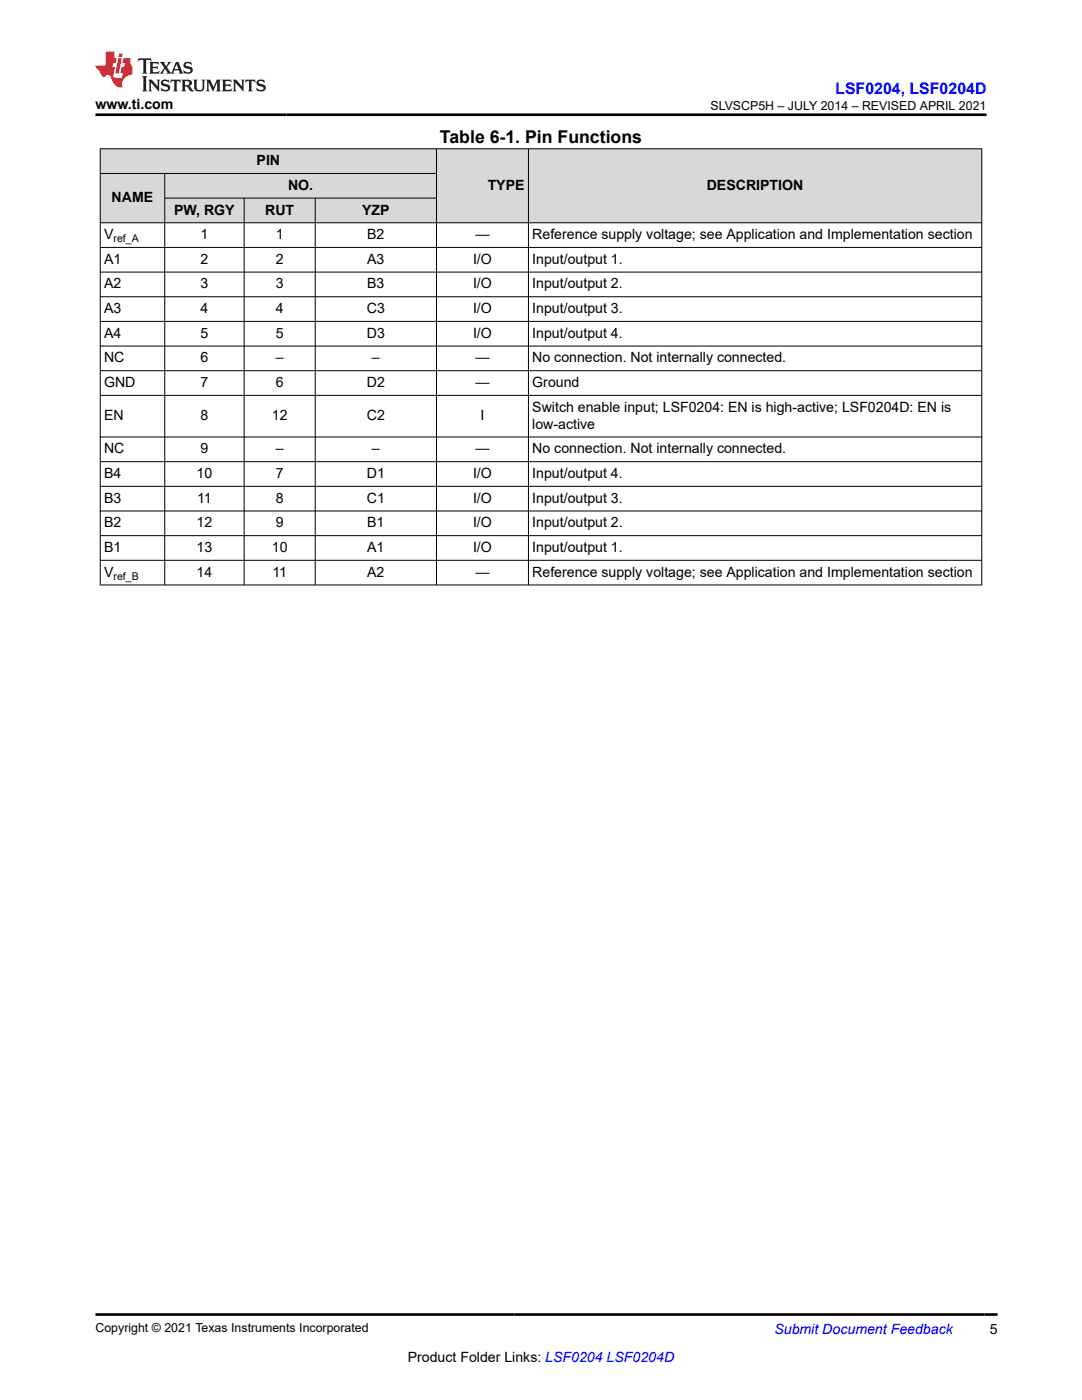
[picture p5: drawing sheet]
<svg xmlns="http://www.w3.org/2000/svg" width="216mm" height="279mm" viewBox="0 0 216 279" stroke-linecap="round" stroke-linejoin="round" font-family="sans-serif">
<g fill="#d8d8d8">
<path d="M20 29.7h175.9v4.9h-175.9z" fill-rule="evenodd"/>
<path d="M20.1 29.8h66.9v4.8h-66.9z" fill-rule="evenodd"/>
<path d="M87.2 29.8h18.2v14.6h-18.2z" fill-rule="evenodd"/>
<path d="M105.5 29.8h90.3v14.6h-90.3z" fill-rule="evenodd"/>
<path d="M20.1 34.7h12.7v9.7h-12.7z" fill-rule="evenodd"/>
<path d="M32.9 34.7h54.1v4.8h-54.1z" fill-rule="evenodd"/>
<path d="M32.9 39.6h15.8v4.8h-15.8z" fill-rule="evenodd"/>
<path d="M48.8 39.6h14v4.8h-14z" fill-rule="evenodd"/>
<path d="M63 39.6h24v4.8h-24z" fill-rule="evenodd"/>
</g>
<g fill="none" stroke="#000" stroke-width=".2">
<path d="M19.9 29.7h176.1M19.9 34.6h67.3M20 29.6v87.2M32.9 34.6v82.2M32.9 39.5h54.3M48.7 39.5v77.3M62.9 39.5v77.3M87.1 29.6v87.2M105.4 29.6v87.2M195.9 29.6v87.2M19.9 49.4h176.1M19.9 54.3h176.1"/>
<path d="M19.9 59.2h176.1M196 44.5h-176.1M19.9 64.1h176.1M19.9 69.1h176.1M19.9 74h176.1M19.9 78.9h176.1M19.9 87.2h176.1M19.9 92.1h176.1M19.9 97.1h176.1M19.9 102h176.1M19.9 106.9h176.1M19.9 111.8h176.1"/>
<path d="M19.9 116.7h176.1"/>
</g>
<path d="M27.7 11.6l-.2 .6 .5-.2h.6v.1v2.2l-.2 .4h1l-.2-.4v-2.2v-.1h.5l.5 .2-.1-.6zM29.8 12.4l.2 .3v1.6l-.2 .4h1.9l.1-.6a1.08 1.08 0 0 1-1.3 .2v-.7h.6l.4 .2v-.7l-.4 .2h-.6v-.5l.2-.2a1 1 0 0 1 1 .3l-.1-.5zM31.8 12.4l1 1.1-1 1.2h.9l-.2-.2 .4-.8 .5 .8-.2 .2h1.6l-.2-.2 .1-.5h1l.1 .5-.1 .2h.9l-.2-.4-.8-1.9h-.5l-1 2.1-.8-1.1 .9-1h-.8l.2 .2-.5 .6-.3-.6 .1-.2zM35.2 12.8l.4 1h-.8zM36.8 12.5a.65 .65 0 0 0-.2 .7 .65 .65 0 0 0 .6 .5l.7 .1 .1 .3a.79 .79 0 0 1-.7 .4 .79 .79 0 0 1-.7-.5l.1 .7 .2-.1a.93 .93 0 0 0 1.1 0 .93 .93 0 0 0 .4-.9 1.46 1.46 0 0 0-1.2-.6l-.1-.3a1.09 1.09 0 0 1 1.2 .2l-.2-.6-.1 .1-.6-.2zM28.4 15.2l.2 .4v2.2l-.2 .4h1l-.2-.4v-2.2l.2-.4zM29.6 15.9l.2 .4v1.5l-.2 .4h.8l-.3-.4v-1.3l1.7 1.8v-2l.2-.4h-.8l.2 .2 .1 1.1-1.2-1.3zM32.3 16a.65 .65 0 0 0-.2 .8 .65 .65 0 0 0 .7 .4l.6 .2 .1 .2a.79 .79 0 0 1-.7 .4 .79 .79 0 0 1-.7-.5l.1 .7 .2-.1a.93 .93 0 0 0 1.1 .1 .93 .93 0 0 0 .4-1 1.46 1.46 0 0 0-1.2-.5l-.1-.4a1.09 1.09 0 0 1 1.2 .2l-.2-.6-.1 .1-.6-.1zM34.1 15.9l-.1 .6a.63 .63 0 0 1 .7-.3l.1 1.6-.3 .4h1l-.2-.4v-1.6a.66 .66 0 0 1 .8 .3l-.1-.6zM36.2 15.9l.2 .4v1.5l-.2 .4h.9l-.2-.2v-.7h.5l.1 .2a.79 .79 0 0 0 1.2 .6l-1-.9a.61 .61 0 0 0 .6-.6 .61 .61 0 0 0-.5-.7zM36.9 16.2h.2a.47 .47 0 0 1 .5 .1 .47 .47 0 0 1 .1 .5l-.2 .1-.6 .1zM38.5 15.9l.2 .2a2.27 2.27 0 0 0 .4 2 1.04 1.04 0 0 0 1.7-.7v-1.3l.2-.2h-.8l.2 .4v1.1a.6 .6 0 0 1-.6 .6 .6 .6 0 0 1-.6-.6v-1.1l.3-.4zM41.1 15.9l.2 .4v1.5l-.2 .4h.7l-.2-.4v-1.4l.9 1.9 .8-1.9v1.4l-.2 .4h1l-.3-.4v-1.5l.3-.4h-.8l-.7 1.5-.7-1.5zM44.3 15.9l.2 .4v1.5l-.2 .4h1.9l.1-.6a1.09 1.09 0 0 1-1.3 .2v-.7h.6l.4 .2v-.6l-.4 .2h-.6v-.6l.2-.1a1.01 1.01 0 0 1 1 .3l-.1-.6zM46.4 15.9l.3 .4v1.5l-.3 .4h.8l-.2-.4v-1.3l1.6 1.8v-2l.2-.4h-.7l.2 .2v1.1l-1.2-1.3zM49 15.9l-.1 .6a.63 .63 0 0 1 .8-.3v1.6l-.3 .4h1l-.2-.4v-1.6a.66 .66 0 0 1 .8 .3l-.1-.6zM51.4 16a.65 .65 0 0 0-.2 .8 .65 .65 0 0 0 .6 .4l.6 .2 .2 .2a.79 .79 0 0 1-.8 .4 .79 .79 0 0 1-.6-.5l.1 .7 .2-.1a.93 .93 0 0 0 1 .1 .93 .93 0 0 0 .5-1 1.46 1.46 0 0 0-1.3-.5l-.1-.4a1.09 1.09 0 0 1 1.3 .2l-.2-.6-.2 .1-.5-.1z" fill="#231f20"/>
<path d="M21.1 10.3v2.7h-2.1l.1 .4 .9 1a.95 .95 0 0 0 .9 .9 .59 .59 0 0 1 .6-.4 .59 .59 0 0 1 .5 .3l.4 .8a1.59 1.59 0 0 0 2.1 1.4 1.61 1.61 0 0 1 1-2.3l1-.3-.1-1.5a1.59 1.59 0 0 1-.4-1.7h-1.4l-.2 .9h.5l-.1 .9h-.5l-.2 .9v.3l.4 .1-.2 .9h-.6a.73 .73 0 0 1-1.1-.7l.3-1.5h-.5l.2-.9h.5l.2-.9h-.5v-1.3zM23.6 11.6l-.6 3.1h.7l.6-3.1zM23.8 10.7l-.1 .6h.7l.1-.6z" fill="#ed1c24"/>
<path d="M19 22.9h177.8M19 262.3h180" fill="none" stroke="#000" stroke-width=".53"/>
<text font-size="3.5" x="87.8" y="28.5">Table 6-1. Pin Functions</text>
<text font-size="3.2" fill="#00f" x="166.7" y="18.7">LSF0204, LSF0204D</text>
<g font-size="2.8">
<text x="19" y="21.8">www.ti.com</text>
<text x="51.2" y="33">PIN</text>
<text x="22.3" y="40.4">NAME</text>
<text x="57.5" y="37.9">NO.</text>
<text x="97.3" y="37.9">TYPE</text>
<text x="141" y="37.9">DESCRIPTION</text>
<text x="20.8" y="47.7">V</text>
<text x="34.8" y="42.8">PW, RGY</text>
<text x="40" y="47.7">1</text>
<text x="52.9" y="42.8">RUT</text>
<text x="55" y="47.7">1</text>
<text x="72.3" y="42.8">YZP</text>
<text x="73.3" y="47.7">B2</text>
<text x="94.9" y="47.7">—</text>
<text x="106.2" y="47.7">Reference supply voltage; see Application and Implementation section</text>
<text x="20.8" y="52.7">A1</text>
<text x="40" y="52.7">2</text>
<text x="55" y="52.7">2</text>
<text x="73.3" y="52.7">A3</text>
<text x="94.4" y="52.7">I/O</text>
<text x="106.2" y="52.7">Input/output 1.</text>
<text x="20.8" y="57.6">A2</text>
<text x="40" y="57.6">3</text>
<text x="55" y="57.6">3</text>
<text x="73.3" y="57.6">B3</text>
<text x="94.4" y="57.6">I/O</text>
<text x="106.2" y="57.6">Input/output 2.</text>
<text x="20.8" y="62.5">A3</text>
<text x="40" y="62.5">4</text>
<text x="55" y="62.5">4</text>
<text x="73.2" y="62.5">C3</text>
<text x="94.4" y="62.5">I/O</text>
<text x="106.2" y="62.5">Input/output 3.</text>
<text x="20.8" y="67.4">A4</text>
<text x="40" y="67.4">5</text>
<text x="55" y="67.4">5</text>
<text x="73.2" y="67.4">D3</text>
<text x="94.4" y="67.4">I/O</text>
<text x="106.2" y="67.4">Input/output 4.</text>
<text x="20.8" y="77.3">GND</text>
<text x="20.8" y="72.3">NC</text>
<text x="40" y="77.3">7</text>
<text x="40" y="72.3">6</text>
<text x="55" y="77.3">6</text>
<text x="55" y="72.3">–</text>
<text x="73.2" y="77.3">D2</text>
<text x="74.2" y="72.3">–</text>
<text x="94.9" y="77.3">—</text>
<text x="94.9" y="72.3">—</text>
<text x="106.2" y="72.3">No connection. Not internally connected.</text>
<text x="106.2" y="77.3">Ground</text>
<text x="20.8" y="83.9">EN</text>
<text x="40" y="83.9">8</text>
<text x="54.2" y="83.9">12</text>
<text x="73.2" y="83.9">C2</text>
<text x="95.9" y="83.9">I</text>
<text x="106.2" y="82.2">Switch enable input; LSF0204: EN is high-active; LSF0204D: EN is</text>
<text x="106.2" y="85.6">low-active</text>
<text x="20.8" y="90.5">NC</text>
<text x="20.8" y="95.4">B4</text>
<text x="39.2" y="95.4">10</text>
<text x="40" y="90.5">9</text>
<text x="55" y="90.5">–</text>
<text x="55" y="95.4">7</text>
<text x="73.2" y="95.4">D1</text>
<text x="74.2" y="90.5">–</text>
<text x="94.4" y="95.4">I/O</text>
<text x="94.9" y="90.5">—</text>
<text x="106.2" y="90.5">No connection. Not internally connected.</text>
<text x="106.2" y="95.4">Input/output 4.</text>
<text x="20.8" y="100.3">B3</text>
<text x="39.3" y="100.3">11</text>
<text x="55" y="100.3">8</text>
<text x="73.2" y="100.3">C1</text>
<text x="94.4" y="100.3">I/O</text>
<text x="106.2" y="100.3">Input/output 3.</text>
<text x="20.8" y="105.3">B2</text>
<text x="39.2" y="105.3">12</text>
<text x="55" y="105.3">9</text>
<text x="73.3" y="105.3">B1</text>
<text x="94.4" y="105.3">I/O</text>
<text x="106.2" y="105.3">Input/output 2.</text>
<text x="20.8" y="110.2">B1</text>
<text x="39.2" y="110.2">13</text>
<text x="54.2" y="110.2">10</text>
<text x="73.3" y="110.2">A1</text>
<text x="94.4" y="110.2">I/O</text>
<text x="106.2" y="110.2">Input/output 1.</text>
<text x="20.8" y="115.1">V</text>
<text x="39.2" y="115.1">14</text>
<text x="54.3" y="115.1">11</text>
<text x="73.3" y="115.1">A2</text>
<text x="94.9" y="115.1">—</text>
<text x="106.2" y="115.1">Reference supply voltage; see Application and Implementation section</text>
<text x="197.5" y="266.1">5</text>
<text x="81.4" y="271.7">Product Folder Links: LSF0204 LSF0204D</text>
</g>
<text font-size="2.8" fill="#00f" x="154.5" y="266.2">Submit Document Feedback</text>
<g font-size="2.5">
<text x="141.8" y="21.9">SLVSCP5H – JULY 2014 – REVISED APRIL 2021</text>
<text x="19" y="265.9">Copyright © 2021 Texas Instruments Incorporated</text>
</g>
<g font-size="2.1">
<text x="22.6" y="48.3">ref_A</text>
<text x="22.7" y="115.7">ref_B</text>
</g>
</svg>
